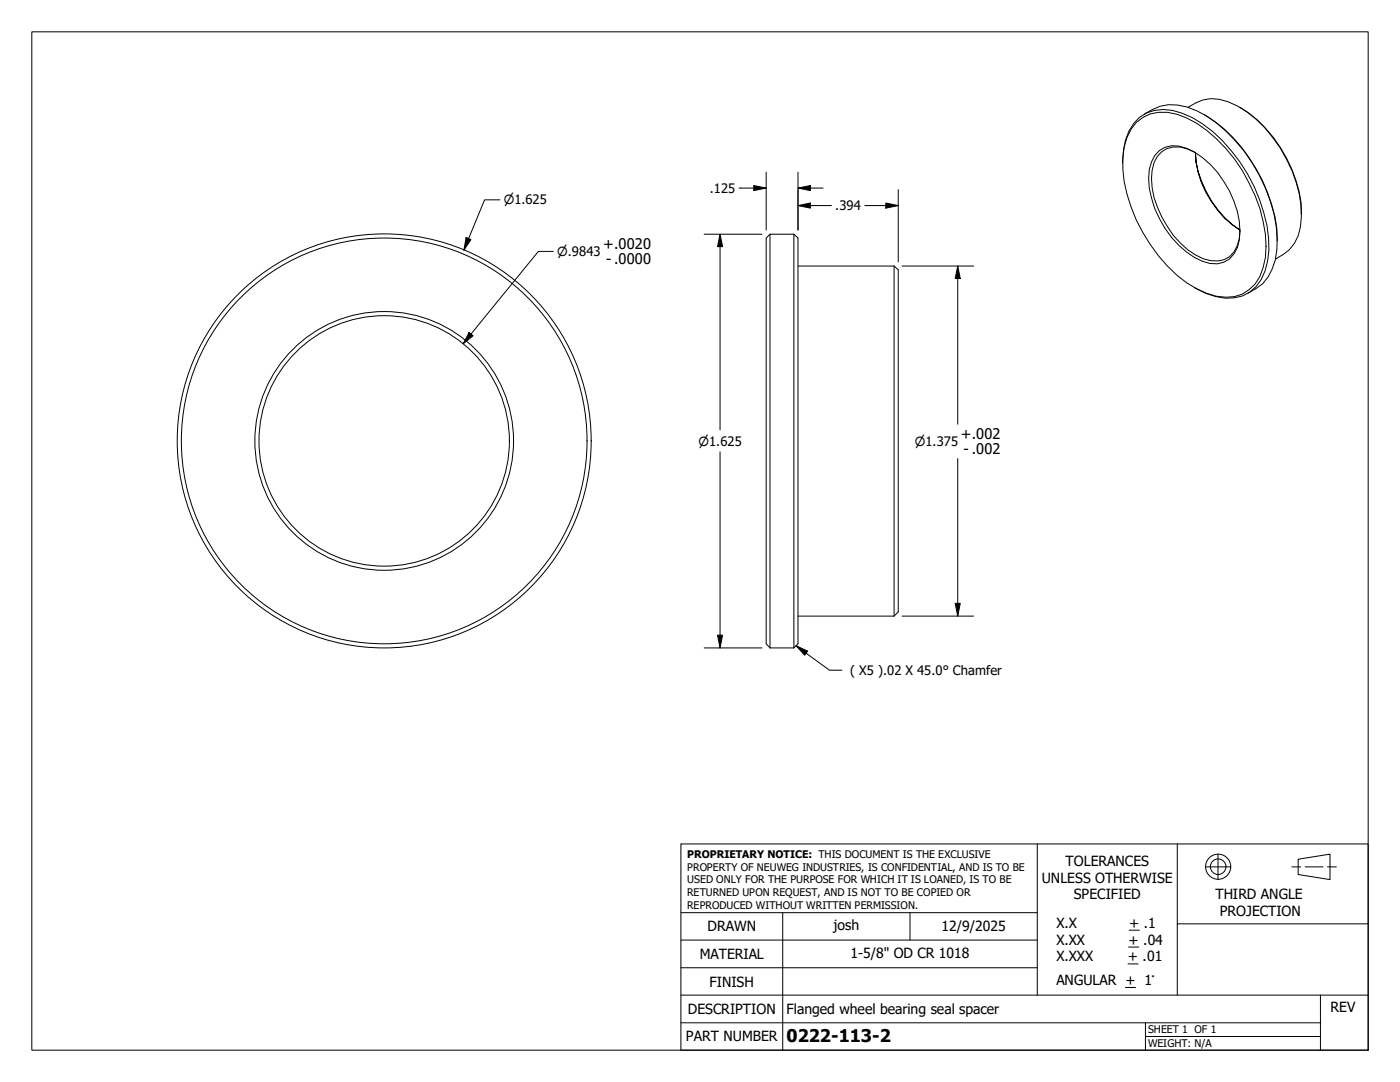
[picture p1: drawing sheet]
<svg xmlns="http://www.w3.org/2000/svg" width="279mm" height="216mm" viewBox="0 0 279 216" stroke-linecap="round" stroke-linejoin="round" font-family="sans-serif">
<!-- layer: Visible (ANSI) -->
<g fill="none" stroke="#000" stroke-width=".2">
<path d="M224 32.6a11.8 11.8 0 0 1 3.4-9.2 8.4 8.4 0 0 1 8.6-.8 25.5 25.5 0 0 1 11.5 9.7 31.4 31.4 0 0 1 5.7 17.6 10.8 10.8 0 0 1-3.8 8.4 8.4 8.4 0 0 1-6.8 .9l-1.9-.7-2.3-1.1M226.8 24.4a7.8 7.8 0 0 1 8.1-1.6 24.2 24.2 0 0 1 11.5 9 31.4 31.4 0 0 1 6.3 17.3 12.7 12.7 0 0 1-2.2 7.5 7.3 7.3 0 0 1-7.7 2.5 21.2 21.2 0 0 1-11.6-8 32 32 0 0 1-7.1-17.3 12.4 12.4 0 0 1 2.7-9.4zM228.3 22.8a9.5 9.5 0 0 1 10.5-.7 29 29 0 0 1 12.5 12.9 26.1 26.1 0 0 1 3.2 16.9 9.1 9.1 0 0 1-5.5 6.6M231.4 30a5.2 5.2 0 0 1 5.4-.4 19 19 0 0 1 10.5 14.6 9.1 9.1 0 0 1-1 6.5 4.9 4.9 0 0 1-6.3 1.4 19.2 19.2 0 0 1-10.6-14.6 9.1 9.1 0 0 1 1-6.4zM237.1 21.4a8 8 0 0 1 8-1.1 19.9 19.9 0 0 1 8.8 7.1 26 26 0 0 1 5.8 15.9 8.5 8.5 0 0 1-5.1 8.4M238.5 30.4a5.9 5.9 0 0 0-6.7-.1 6.5 6.5 0 0 0-2 5.3 19.8 19.8 0 0 0 5.8 12.9 11.5 11.5 0 0 0 6 3.5 4.5 4.5 0 0 0 5.3-2.9l.4-1.5 .2-1.6M238.6 30.4a20.6 20.6 0 0 0 5.9 13.1l1.4 1.3 1.6 1.1a19.7 19.7 0 0 1-8.9-15.5zM240.3 22.9a31.8 31.8 0 0 1 14.1 20.3l.4 2.4 .1 2.5M247.4 21.4a26.6 26.6 0 0 1 12.3 19v2.4M153.7 46.7v82.6M153.7 46.7l-.8 .8v81l.8 .8M153.7 46.7h4.7"/>
<path d="M158.4 46.7l.9 .8v81l-.9 .8M158.4 46.7v82.6M159.3 53.1h19.1M178.4 53.1l.9 .7v68.3l-.9 .8M178.4 53.1v69.8M153.7 129.3h4.7M159.3 122.9h19.1"/>
<circle cx="76.7" cy="88" r="41.3"/>
<circle cx="76.7" cy="88" r="40.5"/>
<circle cx="76.7" cy="88" r="25"/>
<circle cx="76.7" cy="88" r="25.8"/>
</g>
<!-- layer: Border (ANSI) -->
<path d="M6.3 6.3h266.7v203.2h-266.7z" fill="none" stroke="#000" stroke-width=".2"/>
<!-- layer: Title (ANSI) -->
<g fill="none" stroke="#000" stroke-width=".2">
<path d="M135.9 168.4h137.1v41.1h-137.1zM207 168.4v30.2M234.9 168.4v15.9M240.5 173h5.1M243.1 170.4v5.1M257.8 173h1.8M259.1 171.4l6.3-1v5.1l-6.3-1zM260.5 173h3.5M264.9 173h1.8M135.9 198.6h137.1M135.9 193.1h71.1M135.9 187.6h71.1"/>
<path d="M135.9 182.1h71.1M156.2 182.1v27.4M181.6 182.1v5.5M224.6 197h2M225.1 192.3h2M225.2 189h2.1M225.4 185.6h2M263.5 198.6v10.9M273 184.3h-38.1v14.3M135.9 204.1h127.6M228.6 206.8h34.9M228.6 204.1v5.4"/>
<circle cx="243.1" cy="172.9" r="2.51"/>
<circle cx="243.1" cy="172.9" r="1.56"/>
</g>
<!-- layer: Dimension (ANSI) -->
<g fill="none" stroke="#000" stroke-width=".2">
<path d="M99.8 39.9h-3.1l-4.1 10M147.5 37.5h5.4M150.4 37l2.5 .5-2.5 .5zM152.9 34.4v11.5M159.3 37.5l2.4-.5v1zM159.3 34.4v11.5M159.3 37.5h5M179.3 37.8v14.5M93 47.4l1 .4-1.4 2.1zM110.4 50.2h-3l-14.9 18.4M140.5 46.7h11.6M143.7 46.7l.5 2.5h-1z"/>
<path d="M143.7 46.7v39.1M159.3 41l2.4-.5v1zM159.3 41h6.6M172.6 41h6.7M176.8 40.5l2.5 .5-2.5 .5zM180 53.1h14.3M191.1 53.1l.5 2.5h-1zM191.1 53.1v31.5M93.6 66.4l.8 .6-1.9 1.6zM143.7 90.2v39.1M191.1 91.5v31.4M140.5 129.3h11.6"/>
<path d="M143.2 126.7h1l-.5 2.6zM180 122.9h14.3M190.6 120.4h1l-.5 2.5z"/>
</g>
<path d="M150.4 37l2.5 .5-2.5 .5zM159.3 37.5l2.4-.5v1zM93 47.4l1 .4-1.4 2.1zM143.7 46.7l.5 2.5h-1zM159.3 41l2.4-.5v1zM176.8 40.5l2.5 .5-2.5 .5zM191.1 53.1l.5 2.5h-1zM93.6 66.4l.8 .6-1.9 1.6zM143.2 126.7h1l-.5 2.6zM190.6 120.4h1l-.5 2.5z" fill="#000"/>
<!-- layer: Symbol (ANSI) -->
<path d="M158.9 128.8l2.3 1.1-.6 .8zM158.9 128.8l6.6 4.9h2.5" fill="none" stroke="#000" stroke-width=".2"/>
<path d="M158.9 128.8l2.3 1.1-.6 .8z" fill="#000"/>
<text font-size="3.5" x="157" y="207.9">0222-113-2</text>
<g font-size="2.9">
<text x="120.4" y="49.6">+.0020</text>
<text x="121" y="52.6">- .0000</text>
<text x="191.8" y="87.5">+.002</text>
<text x="192.3" y="90.6">- .002</text>
</g>
<g font-size="2.8">
<text x="212.7" y="172.8">TOLERANCES</text>
<text x="207.9" y="176.1">UNLESS OTHERWISE</text>
<text x="214.3" y="179.5">SPECIFIED</text>
<text x="242.6" y="179.4">THIRD ANGLE</text>
<text x="141.2" y="185.9">DRAWN</text>
<text x="166.4" y="185.6">josh</text>
<text x="187.9" y="185.7">12/9/2025</text>
<text x="210.8" y="185.2">X.X</text>
<text x="225.4" y="185.2">+ .1</text>
<text x="243.5" y="182.7">PROJECTION</text>
<text x="139.6" y="191.4">MATERIAL</text>
<text x="169.7" y="191.2">1-5/8&quot; OD CR 1018</text>
<text x="210.8" y="188.5">X.XX</text>
<text x="210.8" y="191.8">X.XXX</text>
<text x="225.1" y="191.8">+ .01</text>
<text x="225.2" y="188.5">+ .04</text>
<text x="141.6" y="196.8">FINISH</text>
<text x="210.8" y="196.6">ANGULAR + 1°</text>
<text x="137.3" y="202.3">DESCRIPTION</text>
<text x="157" y="202.2">Flanged wheel bearing seal spacer</text>
<text x="265.6" y="201.9">REV</text>
<text x="136.9" y="207.8">PART NUMBER</text>
</g>
<g font-size="2.6">
<text x="141.7" y="38.5">.125</text>
<text x="166.7" y="42">.394</text>
<text x="169.7" y="134.7">( X5 ).02 X 45.0° Chamfer</text>
</g>
<g font-size="2.5">
<text x="100.5" y="40.8">⌀1.625</text>
<text x="111.2" y="51.2">⌀.9843</text>
<text x="139.4" y="88.9">⌀1.625</text>
<text x="182.6" y="89">⌀1.375</text>
</g>
<g font-size="2.1">
<text x="137.2" y="171.3">PROPRIETARY NOTICE: THIS DOCUMENT IS THE EXCLUSIVE</text>
<text x="137.2" y="173.7">PROPERTY OF NEUWEG INDUSTRIES, IS CONFIDENTIAL, AND IS TO BE</text>
<text x="137.2" y="176.3">USED ONLY FOR THE PURPOSE FOR WHICH IT IS LOANED, IS TO BE</text>
<text x="137.2" y="178.8">RETURNED UPON REQUEST, AND IS NOT TO BE COPIED OR</text>
<text x="137.2" y="181.3">REPRODUCED WITHOUT WRITTEN PERMISSION.</text>
<text x="229.1" y="206.1">SHEET 1 OF 1</text>
<text x="229.1" y="208.9">WEIGHT: N/A</text>
</g>
</svg>
